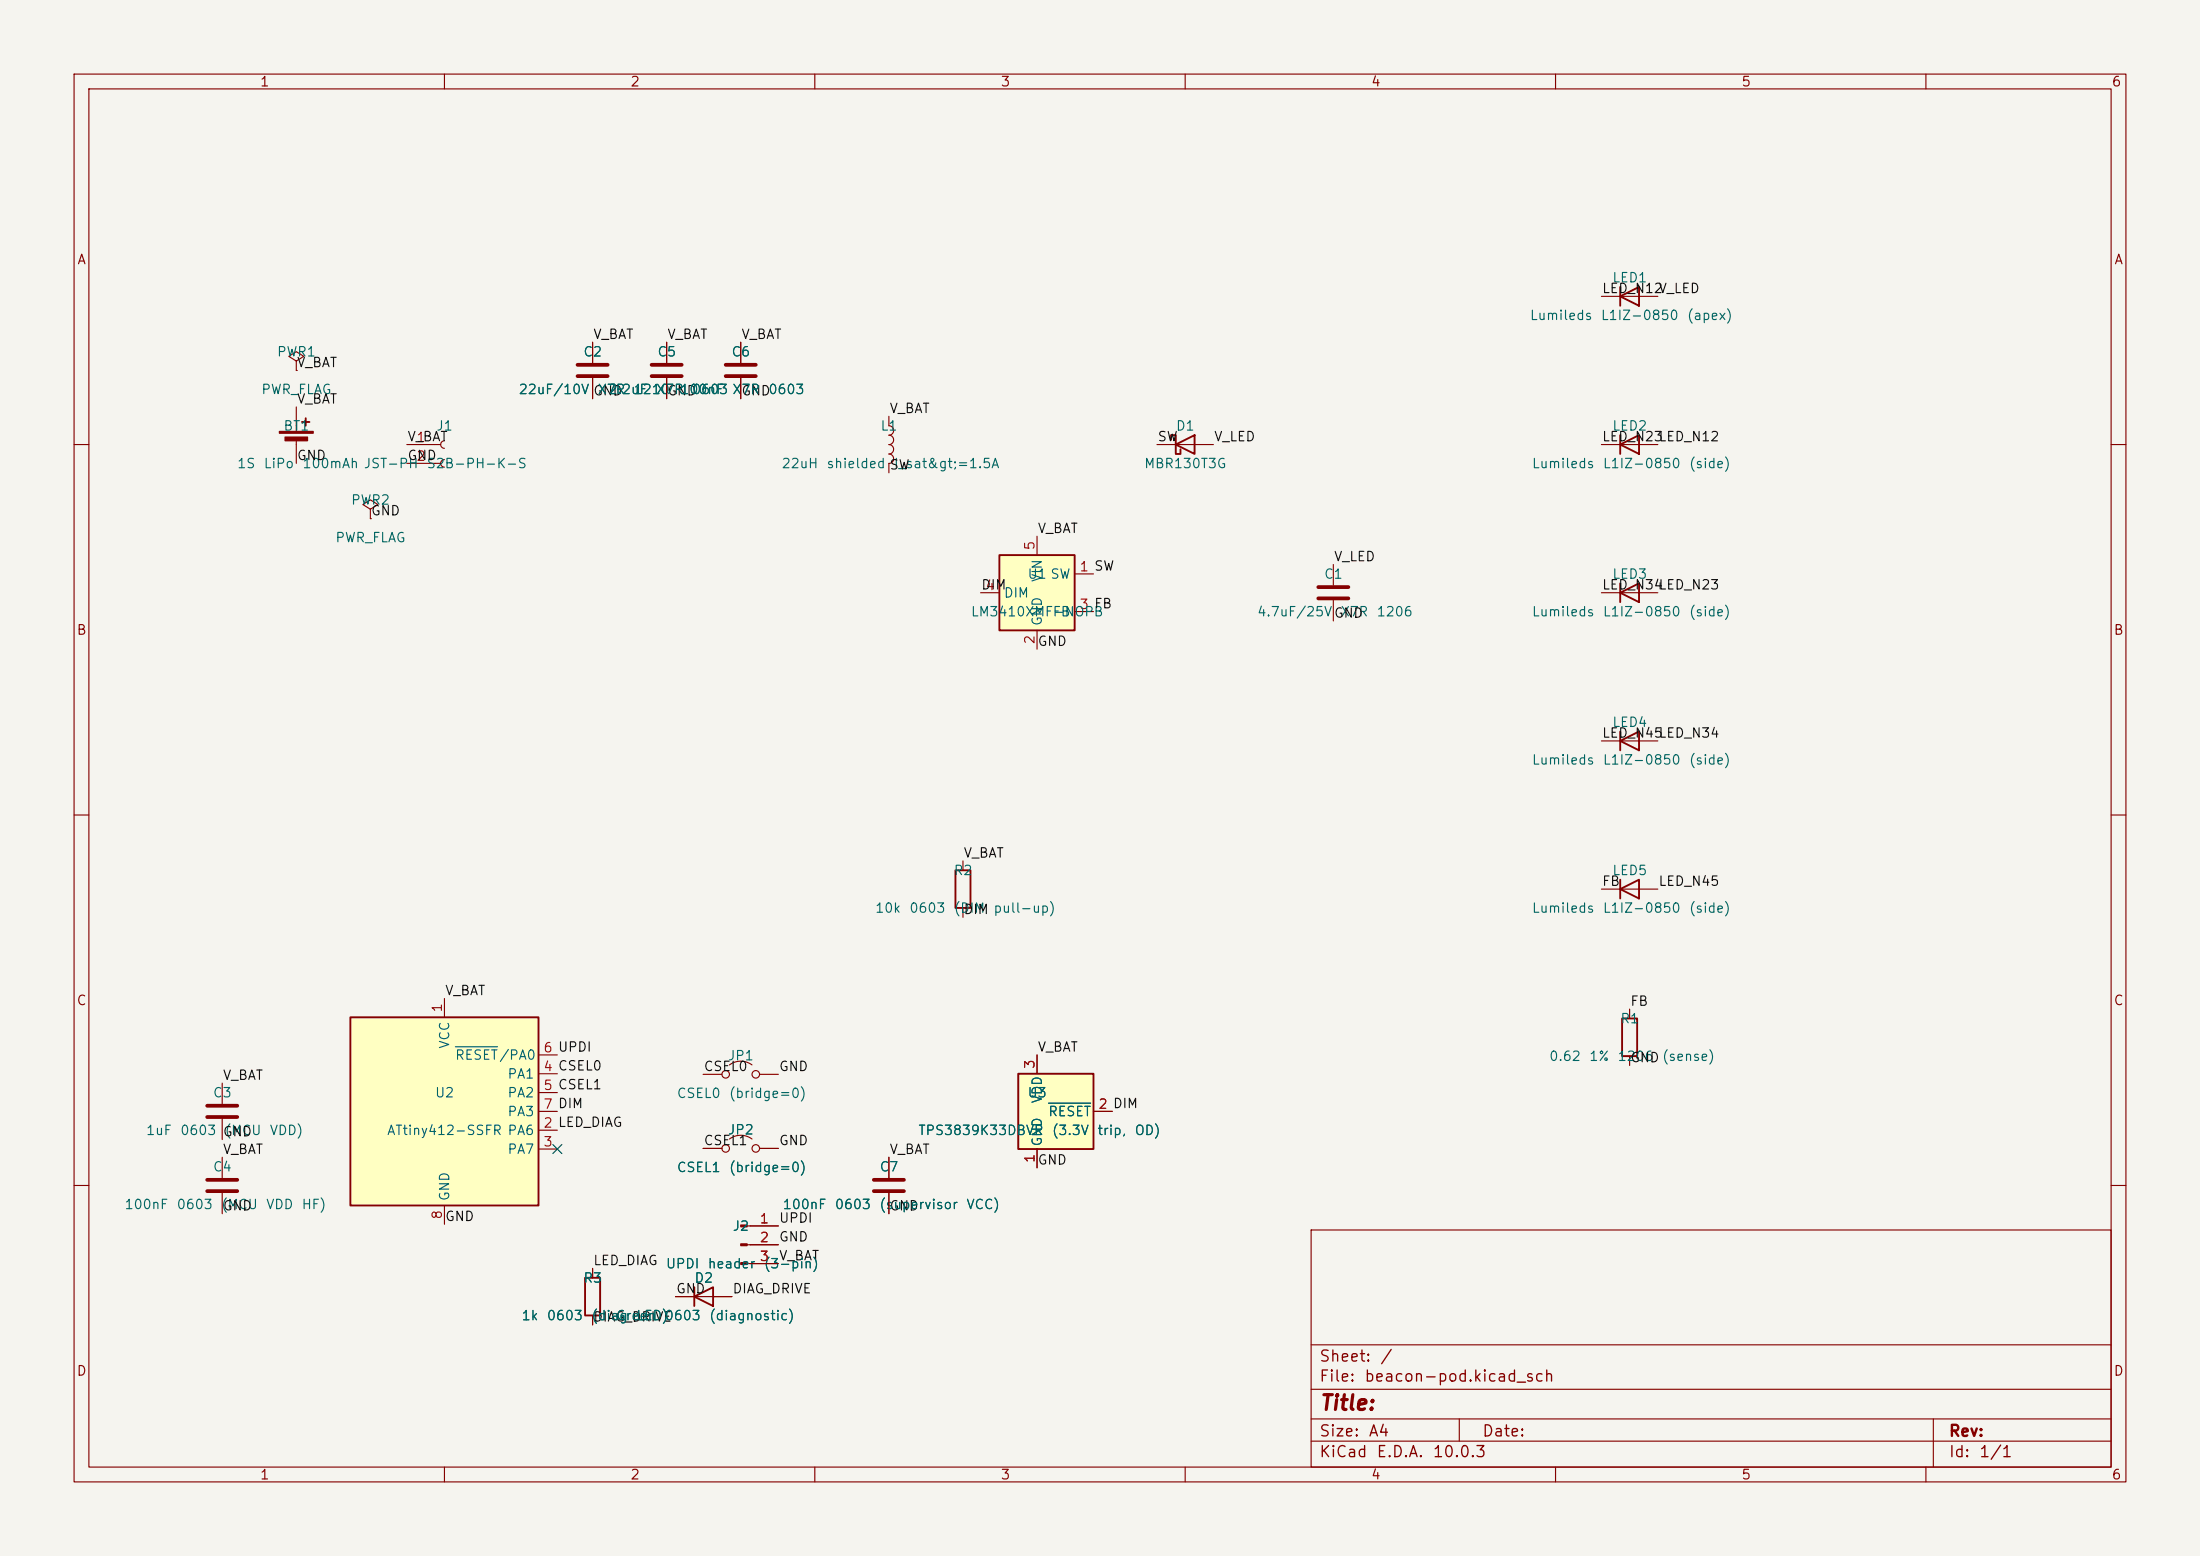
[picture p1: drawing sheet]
<svg xmlns="http://www.w3.org/2000/svg" width="297mm" height="210mm" viewBox="0 0 297 210" stroke-linecap="round" stroke-linejoin="round" font-family="sans-serif">
<path d="M0 0h297v210h-297z" fill="#f5f4ef" stroke="#f5f4ef" stroke-width=".14"/>
<g fill="none" stroke="#840000" stroke-width=".15">
<path d="M10 10h277v190h-277zM12 12h273v186h-273zM60 10v2M110 10v2M160 10v2M210 10v2M260 10v2M40 54.9v3.3M40 59.2v3.3M60 59.5a.51 .51 0 0 0-.5 .5 .51 .51 0 0 0 .5 .5M80 46.2v2.8M80 51v2.8"/>
<path d="M90 46.2v2.8M90 51v2.8M10 60h2M50 68.7l1-.6-1-.6-1 .6 1 .6v1.3M50 70h.1M54.9 60h4.6M54.9 62.5h4.6M60 62a.51 .51 0 0 0-.5 .5 .51 .51 0 0 0 .5 .5M285 60h2M10 110h2M285 110h2M220 136.2v1.3"/>
<path d="M30 146.2v2.8M30 151v2.8M30 156.2v2.8M120 156.2v2.8M220 142.5v1.3M10 160h2M30 161v2.8M120 161v2.8M177 166h108v32h-108zM285 160h2M60 198v2M110 198v2"/>
<path d="M160 198v2M177 194.5h108M177 191.5h108M177 187.5h108M177 181.5h108M197 191.5v3M210 198v2M260 198v2M261 191.5v6.5"/>
</g>
<path d="M78 49.2h4M78 50.8h4M88 49.2h4M88 50.8h4M28 159.2h4M28 149.2h4M28 150.8h4M118 159.2h4M28 160.8h4M118 160.8h4" fill="none" stroke="#840000" stroke-width=".51"/>
<path d="M40.8 57h1M41.3 56.4v1.1M219 137.5h2v5h-2z" fill="none" stroke="#840000" stroke-width=".25"/>
<g fill="#840000" stroke="#840000" stroke-width=".15">
<path d="M37.7 58.2h4.6v.3h-4.6z"/>
<path d="M38.5 59h3v.5h-3z"/>
</g>
<path d="M47.3 137.3h25.4v25.4h-25.4z" fill="#ffffc2"/>
<path d="M47.3 137.3h25.4v25.4h-25.4z" fill="none" stroke="#840000" stroke-width=".25"/>
<path d="M40 48.7l1-.6-1-.6-1 .6 1 .6v1.3M40 50h.1M100 46.2v2.8M100 51v2.8M60 134.8v2.5M72.7 152.5h2.5M72.7 155.1h2.5M72.7 144.9h2.5M72.7 147.5h2.5M72.7 142.4h2.5M72.7 150h2.5M60 162.7v2.5" fill="none" stroke="#840000" stroke-width=".15"/>
<path d="M61.5 141.3h5.7" fill="none" stroke="#006464" stroke-width=".15"/>
<path d="M98 49.2h4M98 50.8h4" fill="none" stroke="#840000" stroke-width=".51"/>
<path d="M137.5 144.9h10.1v10.2h-10.1z" fill="#ffffc2"/>
<path d="M129 117.5h2v5h-2zM137.5 144.9h10.1v10.2h-10.1zM79 172.5h2v5h-2zM93.7 175l2.6-1.3v2.6zM93.7 173.7v2.6" fill="none" stroke="#840000" stroke-width=".25"/>
<path d="M130 116.2v1.3M130 122.5v1.3M140 142.4v2.5M140 155.1v2.5M147.6 150h2.6M80 171.2v1.3M80 177.5v1.3M91.2 175h7.6M100.9 165.5h4.2M100.9 168h4.2M100.9 170.5h4.2" fill="none" stroke="#840000" stroke-width=".15"/>
<path d="M141.5 148.9h5.7" fill="none" stroke="#006464" stroke-width=".15"/>
<g fill="#840000" stroke="#840000" stroke-width=".15">
<path d="M100 165.3h.9v.3h-.9z"/>
<path d="M100 167.9h.9v.2h-.9z"/>
<path d="M100 170.4h.9v.3h-.9z"/>
</g>
<path d="M134.9 74.9h10.2v10.2h-10.2z" fill="#ffffc2"/>
<g fill="none" stroke="#840000" stroke-width=".25">
<path d="M218.7 38.7v2.6M158.1 59.4v-.7h.6v2.6h.7v-.7M218.7 40l2.6-1.3v2.6zM218.7 58.7v2.6M134.9 74.9h10.2v10.2h-10.2zM158.7 60l2.6-1.3v2.6zM218.7 60l2.6-1.3v2.6zM218.7 78.7v2.6M218.7 80l2.6-1.3v2.6zM218.7 98.7v2.6M218.7 100l2.6-1.3v2.6zM218.7 118.7v2.6"/>
<path d="M218.7 120l2.6-1.3v2.6z"/>
</g>
<g fill="none" stroke="#840000" stroke-width=".15">
<path d="M80 46.2v2.8M80 51v2.8M90 46.2v2.8M90 51v2.8M100 46.2v2.8M100 51v2.8M120 56.2v1.3a.64 .64 0 0 1 .6 .6 .64 .64 0 0 1-.6 .6 .64 .64 0 0 1 .6 .7 .64 .64 0 0 1-.6 .6 .64 .64 0 0 1 .6 .6 .64 .64 0 0 1-.6 .7M216.2 40h7.6M120 61.3a.64 .64 0 0 1 .6 .6 .64 .64 0 0 1-.6 .7v1.2M140 72.4v2.5M145.1 77.5h2.5M156.2 60h7.6"/>
<path d="M180 76.2v2.8M216.2 60h7.6M132.4 80h2.5M140 85.1v2.5M145.1 82.5h2.5M180 81v2.8M216.2 80h7.6M216.2 100h7.6M216.2 120h7.6M94.9 155h2.6M94.9 145h2.6M98.5 153.7a2.54 2.54 0 0 1 3 0"/>
<path d="M98.5 143.7a2.54 2.54 0 0 1 3 0M102.5 155h2.6M102.5 145h2.6M120 156.2v2.8M140 142.4v2.5M140 155.1v2.5M147.6 150h2.6M80 171.2v1.3M80 177.5v1.3M91.2 175h2.5M96.3 175h2.5M101.3 165.5h3.8"/>
<path d="M101.3 168h3.8M101.3 170.5h3.8M120 161v2.8"/>
<circle cx="98" cy="155" r=".51"/>
<circle cx="98" cy="145" r=".51"/>
<circle cx="102" cy="155" r=".51"/>
<circle cx="102" cy="145" r=".51"/>
</g>
<path d="M178 79.2h4M178 80.8h4" fill="none" stroke="#840000" stroke-width=".51"/>
<path d="M74.6 154.5l1.2 1.2M75.8 154.5l-1.2 1.2" fill="none" stroke="#000084" stroke-width=".15"/>
<path d="M141.5 148.9h5.7" fill="none" stroke="#006464" stroke-width=".15"/>
<text font-size="2" fill="#840000" x="178" y="190.8">Title:</text>
<g font-size="1.5" fill="#840000">
<text x="178" y="184.2">Sheet:</text>
<text x="186.2" y="184.2">/</text>
<text x="178" y="186.9">File:</text>
<text x="184.1" y="186.9">beacon-pod.kicad_sch</text>
<text x="178" y="197.1">KiCad</text>
<text x="178" y="194.3">Size:</text>
<text x="184.7" y="194.3">A4</text>
<text x="185.7" y="197.1">E.D.A.</text>
<text x="193.3" y="197.1">10.0.3</text>
<text x="200" y="194.3">Date:</text>
<text x="263" y="194.3">Rev:</text>
<text x="263" y="197.1">Id:</text>
<text x="267.1" y="197.1">1/1</text>
</g>
<g font-size="1.3" fill="#840000">
<text x="35" y="12">1</text>
<text x="85" y="12">2</text>
<text x="135" y="12">3</text>
<text x="185" y="12">4</text>
<text x="235" y="12">5</text>
<text x="285" y="12">6</text>
<text x="10.3" y="36">A</text>
<text x="285.3" y="36">A</text>
<text x="10.3" y="86">B</text>
<text x="285.3" y="86">B</text>
<text x="10.3" y="136">C</text>
<text x="285.3" y="136">C</text>
<text x="10.3" y="186">D</text>
<text x="285.3" y="186">D</text>
<text x="35" y="200">1</text>
<text x="85" y="200">2</text>
<text x="135" y="200">3</text>
<text x="185" y="200">4</text>
<text x="235" y="200">5</text>
<text x="285" y="200">6</text>
</g>
<g font-size="1.3" fill="#0f0f0f">
<text x="216.2" y="39.9">LED_N12</text>
<text x="223.8" y="39.9">V_LED</text>
<text x="80" y="46.1">V_BAT</text>
<text x="90" y="46.1">V_BAT</text>
<text x="100" y="46.1">V_BAT</text>
<text x="40" y="49.9">V_BAT</text>
<text x="80" y="53.7">GND</text>
<text x="100" y="53.7">GND0603</text>
<text x="40" y="54.8">V_BAT</text>
<text x="54.9" y="59.9">V_BAT</text>
<text x="120" y="56.1">V_BAT</text>
<text x="156.2" y="59.9">SW</text>
<text x="163.8" y="59.9">V_LED</text>
<text x="216.2" y="59.9">LED_N23</text>
<text x="223.8" y="59.9">LED_N12</text>
<text x="40" y="62.4">GND</text>
<text x="54.9" y="62.4">GND</text>
<text x="50" y="69.9">GND</text>
<text x="140" y="72.3">V_BAT</text>
<text x="180" y="76.1">V_LED</text>
<text x="132.4" y="79.9">DIM</text>
<text x="180" y="83.7">GND</text>
<text x="216.2" y="79.9">LED_N34</text>
<text x="223.8" y="79.9">LED_N23</text>
<text x="140" y="87.5">GND</text>
<text x="216.2" y="99.9">LED_N45</text>
<text x="223.8" y="99.9">LED_N34</text>
<text x="130" y="116.1">V_BAT</text>
<text x="216.2" y="119.9">FB</text>
<text x="223.8" y="119.9">LED_N45</text>
<text x="130" y="123.7">DIM pull-up)</text>
<text x="60" y="134.6">V_BAT</text>
<text x="220" y="136.1">FB</text>
<text x="140" y="142.3">V_BAT</text>
<text x="220" y="143.7">GND(sense)</text>
<text x="30" y="146.1">V_BAT</text>
<text x="94.9" y="144.9">CSEL0</text>
<text x="105.1" y="144.9">GND</text>
<text x="30" y="153.7">GND</text>
<text x="94.9" y="154.9">CSEL1</text>
<text x="105.1" y="154.9">GND</text>
<text x="30" y="156.1">V_BAT</text>
<text x="120" y="156.1">V_BAT</text>
<text x="140" y="157.5">GND</text>
<text x="30" y="163.7">GND</text>
<text x="60" y="165.1">GND</text>
<text x="105.1" y="167.9">GND</text>
<text x="105.1" y="165.3">UPDI</text>
<text x="120" y="163.7">GND</text>
<text x="80" y="171.1">LED_DIAG</text>
<text x="105.1" y="170.4">V_BAT</text>
<text x="80" y="178.7">DIAG_DRIVE</text>
<text x="91.2" y="174.9">GND</text>
<text x="98.8" y="174.9">DIAG_DRIVE</text>
</g>
<g font-size="1.3" fill="#006464">
<text x="217.6" y="38.4">LED1</text>
<text x="206.4" y="43.5">Lumileds</text>
<text x="216" y="43.5">L1IZ-0850</text>
<text x="227.7" y="43.5">(apex)</text>
<text x="35.2" y="53.5">PWR_FLAG</text>
<text x="37.3" y="48.4">PWR1</text>
<text x="69.9" y="53.5">22uF/10V</text>
<text x="78.7" y="48.4">C2</text>
<text x="80.6" y="53.5">X7R</text>
<text x="82" y="53.5">2.2uF</text>
<text x="85.4" y="53.5">1210GND</text>
<text x="85.4" y="53.5">1210</text>
<text x="88.5" y="53.5">X7R</text>
<text x="88.7" y="48.4">C5</text>
<text x="91.7" y="53.5">100nF</text>
<text x="93.3" y="53.5">0603 X7R</text>
<text x="98.7" y="48.4">C6</text>
<text x="103.6" y="53.5">0603</text>
<text x="38.2" y="58.4">BT1</text>
<text x="58.8" y="58.4">J1</text>
<text x="118.8" y="58.4">L1</text>
<text x="158.7" y="58.4">D1</text>
<text x="217.6" y="58.4">LED2</text>
<text x="31.9" y="63.5">1S</text>
<text x="35.5" y="63.5">LiPo</text>
<text x="40.7" y="63.5">100mAh JST-PH</text>
<text x="57.5" y="63.5">S2B-PH-K-S</text>
<text x="105.4" y="63.5">22uH</text>
<text x="111.5" y="63.5">shielded SW</text>
<text x="120.6" y="63.5">I_sat&amp;gt;=1.5A</text>
<text x="154.4" y="63.5">MBR130T3G</text>
<text x="206.7" y="63.5">Lumileds</text>
<text x="216.3" y="63.5">L1IZ-0850</text>
<text x="227.9" y="63.5">(side)</text>
<text x="47.3" y="68.4">PWR2</text>
<text x="45.2" y="73.5">PWR_FLAG</text>
<text x="131" y="83.5">LM3410XMF-NOPB</text>
<text x="135.4" y="81">DIM</text>
<text x="138.6" y="78.4">U1 SW</text>
<text x="141" y="78.7" transform="rotate(-90 141 78.7)">VIN</text>
<text x="142" y="83.5">FB</text>
<text x="169.6" y="83.5">4.7uF/25V</text>
<text x="178.7" y="78.4">C1</text>
<text x="180.9" y="83.5">X7R</text>
<text x="185.7" y="83.5">1206</text>
<text x="206.7" y="83.5">Lumileds</text>
<text x="216.3" y="83.5">L1IZ-0850</text>
<text x="217.6" y="78.4">LED3</text>
<text x="227.9" y="83.5">(side)</text>
<text x="141" y="84.6" transform="rotate(-90 141 84.6)">GND</text>
<text x="217.6" y="98.4">LED4</text>
<text x="206.7" y="103.5">Lumileds</text>
<text x="216.3" y="103.5">L1IZ-0850</text>
<text x="227.9" y="103.5">(side)</text>
<text x="128.7" y="118.4">R2</text>
<text x="217.6" y="118.4">LED5</text>
<text x="118" y="123.5">10k</text>
<text x="122.7" y="123.5">0603</text>
<text x="128.7" y="123.5">(DIM</text>
<text x="206.7" y="123.5">Lumileds</text>
<text x="216.3" y="123.5">L1IZ-0850</text>
<text x="227.9" y="123.5">(side)</text>
<text x="61" y="141.6" transform="rotate(-90 61 141.6)">VCC</text>
<text x="61.3" y="143.4">RESET/PA0</text>
<text x="98.2" y="143.4">JP1</text>
<text x="209" y="143.5">0.62</text>
<text x="214.4" y="143.5">1%</text>
<text x="218.3" y="143.5">1206</text>
<text x="218.7" y="138.4">R1</text>
<text x="28.7" y="148.4">C3</text>
<text x="58.6" y="148.4">U2</text>
<text x="68.4" y="145.9">PA1</text>
<text x="68.4" y="148.4">PA2</text>
<text x="91.3" y="148.5">CSEL0</text>
<text x="98.3" y="148.5">(bridge=0)</text>
<text x="138.6" y="148.4">U3</text>
<text x="141" y="149" transform="rotate(-90 141 149)">VDD</text>
<text x="19.6" y="153.5">1uF</text>
<text x="24.2" y="153.5">0603</text>
<text x="30.2" y="153.5">(MCU</text>
<text x="36.3" y="153.5">VDD)</text>
<text x="52.2" y="153.5">ATtiny412-SSFR PA6</text>
<text x="68.4" y="151">PA3</text>
<text x="98.2" y="153.4">JP2</text>
<text x="123.9" y="153.5">TPS3839K33DBVR</text>
<text x="141" y="154.8" transform="rotate(-90 141 154.8)">GND</text>
<text x="141.4" y="151">RESET</text>
<text x="141.9" y="153.5">(3.3V</text>
<text x="148" y="153.5">trip,</text>
<text x="153.1" y="153.5">OD)</text>
<text x="28.7" y="158.4">C4</text>
<text x="68.4" y="156.1">PA7</text>
<text x="91.3" y="158.5">CSEL1</text>
<text x="98.3" y="158.5">(bridge=0)</text>
<text x="118.7" y="158.4">C7</text>
<text x="16.7" y="163.5">100nF</text>
<text x="23.8" y="163.5">0603</text>
<text x="29.8" y="163.5">(MCU</text>
<text x="35.8" y="163.5">VDD</text>
<text x="40.6" y="163.5">HF)</text>
<text x="61" y="162.2" transform="rotate(-90 61 162.2)">GND</text>
<text x="98.8" y="166.4">J2</text>
<text x="105.6" y="163.5">100nF</text>
<text x="112.6" y="163.5">0603</text>
<text x="118.6" y="163.5">(supervisor</text>
<text x="130.4" y="163.5">VCC)</text>
<text x="78.7" y="173.4">R3</text>
<text x="89.8" y="171.5">UPDI</text>
<text x="93.7" y="173.4">D2</text>
<text x="95.4" y="171.5">header</text>
<text x="103" y="171.5">(3-pin)</text>
<text x="70.3" y="178.5">1k</text>
<text x="73.7" y="178.5">0603</text>
<text x="79.7" y="178.5">(diag</text>
<text x="83.1" y="178.5">Green</text>
<text x="85.8" y="178.5">LED)</text>
<text x="89.6" y="178.5">0603</text>
<text x="95.6" y="178.5">(diagnostic)</text>
</g>
<g font-size="1.3" fill="#a90000">
<text x="56.1" y="60">1</text>
<text x="56.1" y="62.5">2</text>
<text x="140" y="74.4" transform="rotate(-90 140 74.4)">5</text>
<text x="145.6" y="77.4">1 SW</text>
<text x="132.9" y="80">4</text>
<text x="145.6" y="82.5">3 FB</text>
<text x="140" y="87.1" transform="rotate(-90 140 87.1)">2</text>
<text x="60" y="136.7" transform="rotate(-90 60 136.7)">1</text>
<text x="73.3" y="142.4">6 UPDI</text>
<text x="73.3" y="144.9">4 CSEL0</text>
<text x="73.3" y="147.4">5 CSEL1</text>
<text x="73.3" y="150">7 DIM</text>
<text x="140" y="144.4" transform="rotate(-90 140 144.4)">3</text>
<text x="148.2" y="150">2 DIM</text>
<text x="148.2" y="150">2</text>
<text x="73.3" y="152.5">2 LED_DIAG</text>
<text x="73.3" y="155.1">3</text>
<text x="140" y="157.1" transform="rotate(-90 140 157.1)">1</text>
<text x="60" y="164.7" transform="rotate(-90 60 164.7)">8</text>
<text x="102.5" y="165.4">1</text>
<text x="102.5" y="168">2</text>
<text x="102.5" y="170.5">3</text>
</g>
</svg>
